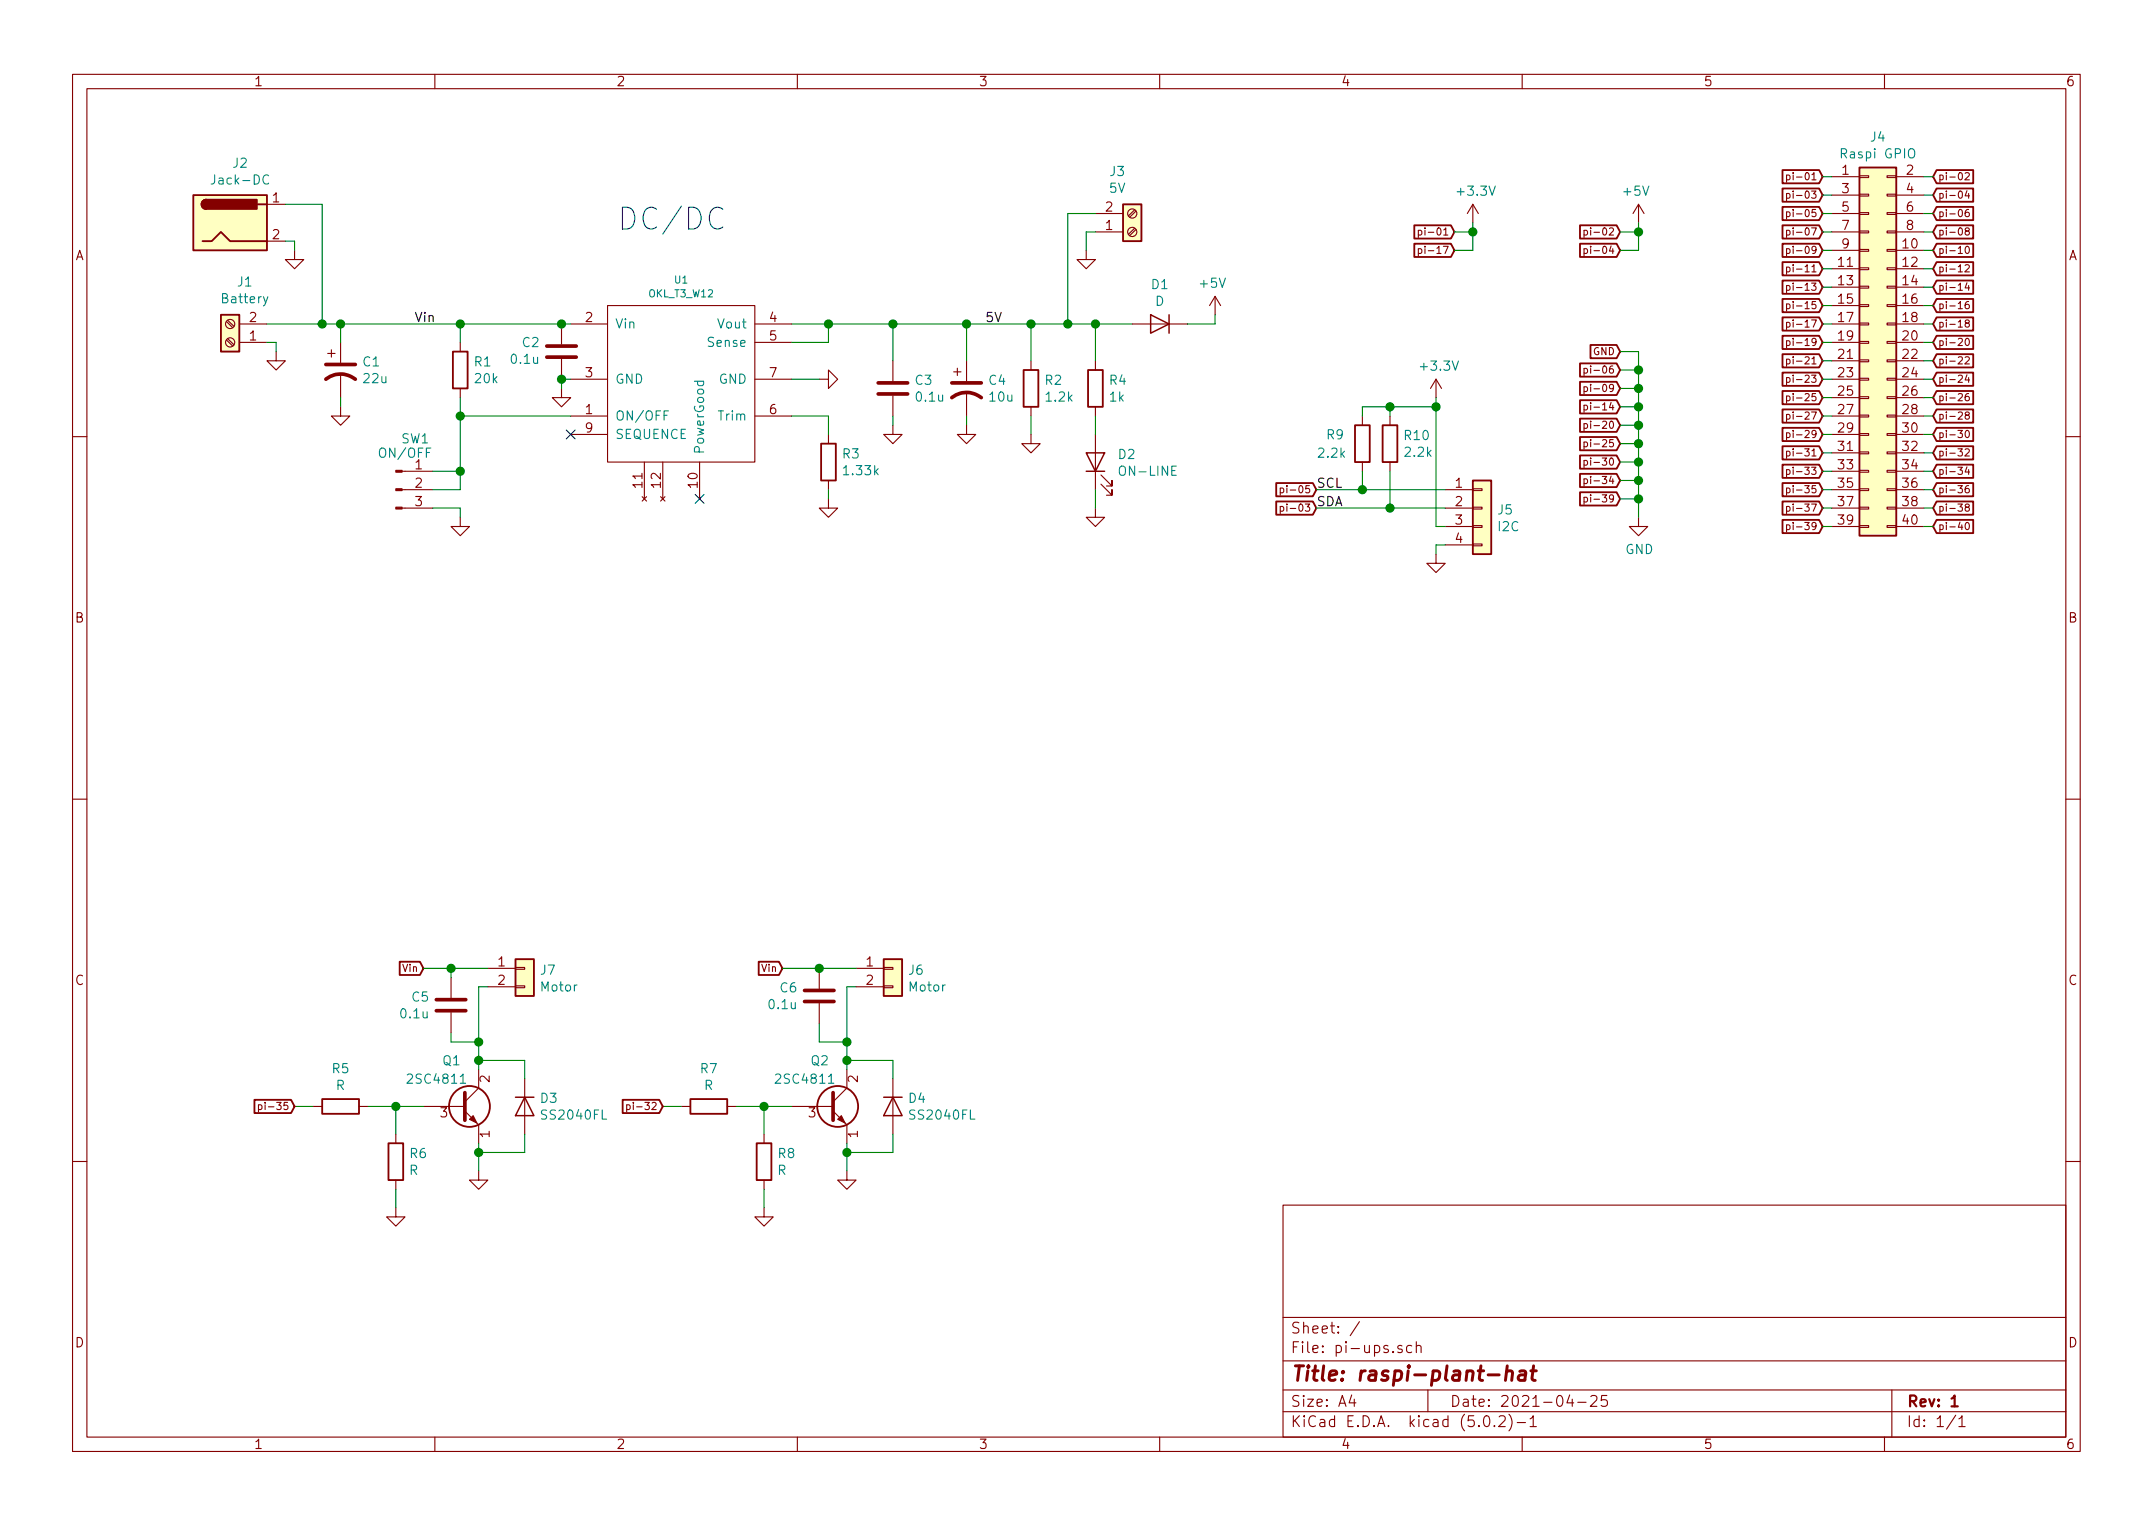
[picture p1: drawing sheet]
EESchema Schematic File Version 4
LIBS:pi-ups-cache
EELAYER 26 0
EELAYER END
$Descr A4 11693 8268
encoding utf-8
Sheet 1 1
Title "raspi-plant-hat"
Date "2021-04-25"
Rev "1"
Comp ""
Comment1 ""
Comment2 ""
Comment3 ""
Comment4 ""
$EndDescr
$Comp
L Connector_Generic:Conn_02x20_Odd_Even J4
U 1 1
P 10150 1850
F 0 "J4" H 10200 2967 50  0000 C CNN
F 1 "Raspi GPIO" H 10200 2876 50  0000 C CNN
F 2 "Pin_Headers:Pin_Header_Straight_2x20_Pitch2.54mm" H 10150 1850 50  0001 C CNN
F 3 "~" H 10150 1850 50  0001 C CNN
	1    10150 1850
	1    0    0    -1  
$EndComp
Text GLabel 9900 950  0    39   Input ~ 0
pi-01
Text GLabel 9900 1050 0    39   Input ~ 0
pi-03
Wire Wire Line
	9900 950  9950 950 
Wire Wire Line
	9950 1050 9900 1050
Text GLabel 9900 1150 0    39   Input ~ 0
pi-05
Wire Wire Line
	9950 1150 9900 1150
Text GLabel 9900 1250 0    39   Input ~ 0
pi-07
Wire Wire Line
	9950 1250 9900 1250
Text GLabel 9900 1350 0    39   Input ~ 0
pi-09
Wire Wire Line
	9950 1350 9900 1350
Text GLabel 9900 1450 0    39   Input ~ 0
pi-11
Wire Wire Line
	9950 1450 9900 1450
Text GLabel 9900 1550 0    39   Input ~ 0
pi-13
Wire Wire Line
	9950 1550 9900 1550
Text GLabel 9900 1650 0    39   Input ~ 0
pi-15
Wire Wire Line
	9950 1650 9900 1650
Text GLabel 9900 1750 0    39   Input ~ 0
pi-17
Wire Wire Line
	9950 1750 9900 1750
Text GLabel 9900 1850 0    39   Input ~ 0
pi-19
Wire Wire Line
	9950 1850 9900 1850
Text GLabel 9900 1950 0    39   Input ~ 0
pi-21
Wire Wire Line
	9950 1950 9900 1950
Text GLabel 9900 2050 0    39   Input ~ 0
pi-23
Wire Wire Line
	9950 2050 9900 2050
Text GLabel 9900 2150 0    39   Input ~ 0
pi-25
Wire Wire Line
	9950 2150 9900 2150
Text GLabel 9900 2250 0    39   Input ~ 0
pi-27
Wire Wire Line
	9950 2250 9900 2250
Text GLabel 9900 2350 0    39   Input ~ 0
pi-29
Wire Wire Line
	9950 2350 9900 2350
Text GLabel 9900 2450 0    39   Input ~ 0
pi-31
Wire Wire Line
	9950 2450 9900 2450
Text GLabel 9900 2550 0    39   Input ~ 0
pi-33
Wire Wire Line
	9950 2550 9900 2550
Text GLabel 9900 2650 0    39   Input ~ 0
pi-35
Wire Wire Line
	9950 2650 9900 2650
Text GLabel 9900 2750 0    39   Input ~ 0
pi-37
Wire Wire Line
	9950 2750 9900 2750
Text GLabel 9900 2850 0    39   Input ~ 0
pi-39
Wire Wire Line
	9950 2850 9900 2850
Text GLabel 10500 950  2    39   Input ~ 0
pi-02
Text GLabel 10500 1050 2    39   Input ~ 0
pi-04
Wire Wire Line
	10500 950  10450 950 
Wire Wire Line
	10450 1050 10500 1050
Text GLabel 10500 1150 2    39   Input ~ 0
pi-06
Wire Wire Line
	10450 1150 10500 1150
Text GLabel 10500 1250 2    39   Input ~ 0
pi-08
Wire Wire Line
	10450 1250 10500 1250
Text GLabel 10500 1350 2    39   Input ~ 0
pi-10
Wire Wire Line
	10450 1350 10500 1350
Text GLabel 10500 1450 2    39   Input ~ 0
pi-12
Wire Wire Line
	10450 1450 10500 1450
Text GLabel 10500 1550 2    39   Input ~ 0
pi-14
Wire Wire Line
	10450 1550 10500 1550
Text GLabel 10500 1650 2    39   Input ~ 0
pi-16
Wire Wire Line
	10450 1650 10500 1650
Text GLabel 10500 1750 2    39   Input ~ 0
pi-18
Wire Wire Line
	10450 1750 10500 1750
Text GLabel 10500 1850 2    39   Input ~ 0
pi-20
Wire Wire Line
	10450 1850 10500 1850
Text GLabel 10500 1950 2    39   Input ~ 0
pi-22
Wire Wire Line
	10450 1950 10500 1950
Text GLabel 10500 2050 2    39   Input ~ 0
pi-24
Wire Wire Line
	10450 2050 10500 2050
Text GLabel 10500 2150 2    39   Input ~ 0
pi-26
Wire Wire Line
	10450 2150 10500 2150
Text GLabel 10500 2250 2    39   Input ~ 0
pi-28
Wire Wire Line
	10450 2250 10500 2250
Text GLabel 10500 2350 2    39   Input ~ 0
pi-30
Wire Wire Line
	10450 2350 10500 2350
Text GLabel 10500 2450 2    39   Input ~ 0
pi-32
Wire Wire Line
	10450 2450 10500 2450
Text GLabel 10500 2550 2    39   Input ~ 0
pi-34
Wire Wire Line
	10450 2550 10500 2550
Text GLabel 10500 2650 2    39   Input ~ 0
pi-36
Wire Wire Line
	10450 2650 10500 2650
Text GLabel 10500 2750 2    39   Input ~ 0
pi-38
Wire Wire Line
	10450 2750 10500 2750
Text GLabel 10500 2850 2    39   Input ~ 0
pi-40
Wire Wire Line
	10450 2850 10500 2850
$Comp
L power:+5V #PWR05
U 1 1
P 8900 1200
F 0 "#PWR05" H 8900 1050 50  0001 C CNN
F 1 "+5V" H 8915 1373 50  0000 C CNN
F 2 "" H 8900 1200 50  0001 C CNN
F 3 "" H 8900 1200 50  0001 C CNN
	1    8900 1200
	-1   0    0    -1  
$EndComp
$Comp
L power:GND #PWR03
U 1 1
P 8900 2800
F 0 "#PWR03" H 8900 2550 50  0001 C CNN
F 1 "GND" H 8905 2627 50  0000 C CNN
F 2 "" H 8900 2800 50  0001 C CNN
F 3 "" H 8900 2800 50  0001 C CNN
	1    8900 2800
	1    0    0    -1  
$EndComp
$Comp
L power:+3.3V #PWR02
U 1 1
P 8000 1200
F 0 "#PWR02" H 8000 1050 50  0001 C CNN
F 1 "+3.3V" H 8015 1373 50  0000 C CNN
F 2 "" H 8000 1200 50  0001 C CNN
F 3 "" H 8000 1200 50  0001 C CNN
	1    8000 1200
	1    0    0    -1  
$EndComp
Text GLabel 7900 1250 0    39   Input ~ 0
pi-01
Text GLabel 7900 1350 0    39   Input ~ 0
pi-17
Text GLabel 8800 1250 0    39   Input ~ 0
pi-02
Text GLabel 8800 1350 0    39   Input ~ 0
pi-04
Text GLabel 8800 2100 0    39   Input ~ 0
pi-09
Text GLabel 8800 2200 0    39   Input ~ 0
pi-14
Text GLabel 8800 2300 0    39   Input ~ 0
pi-20
Text GLabel 8800 2400 0    39   Input ~ 0
pi-25
Text GLabel 8800 2500 0    39   Input ~ 0
pi-30
Text GLabel 8800 2600 0    39   Input ~ 0
pi-34
Text GLabel 8800 2700 0    39   Input ~ 0
pi-39
Wire Wire Line
	8900 2000 8800 2000
Wire Wire Line
	8800 2100 8900 2100
Connection ~ 8900 2100
Wire Wire Line
	8900 2100 8900 2000
Wire Wire Line
	8900 2200 8800 2200
Connection ~ 8900 2200
Wire Wire Line
	8900 2200 8900 2100
Wire Wire Line
	8800 2300 8900 2300
Connection ~ 8900 2300
Wire Wire Line
	8900 2300 8900 2200
Wire Wire Line
	8800 2400 8900 2400
Connection ~ 8900 2400
Wire Wire Line
	8900 2400 8900 2300
Wire Wire Line
	8800 2500 8900 2500
Connection ~ 8900 2500
Wire Wire Line
	8900 2500 8900 2400
Wire Wire Line
	8800 2600 8900 2600
Connection ~ 8900 2600
Wire Wire Line
	8900 2600 8900 2500
Connection ~ 8900 2700
Wire Wire Line
	8900 2700 8900 2600
Wire Wire Line
	8800 2700 8900 2700
Wire Wire Line
	8900 2700 8900 2800
Wire Wire Line
	7900 1250 8000 1250
Wire Wire Line
	8000 1250 8000 1200
Wire Wire Line
	8000 1250 8000 1350
Wire Wire Line
	8000 1350 7900 1350
Connection ~ 8000 1250
Wire Wire Line
	8900 1200 8900 1250
Wire Wire Line
	8900 1350 8800 1350
Wire Wire Line
	8800 1250 8900 1250
Connection ~ 8900 1250
Wire Wire Line
	8900 1250 8900 1350
$Comp
L Connector:Screw_Terminal_01x02 J1
U 1 1
P 1250 1850
F 0 "J1" H 1170 1525 50  0000 C CNN
F 1 "Battery" H 1170 1616 50  0000 C CNN
F 2 "Connectors_Terminal_Blocks:TerminalBlock_Pheonix_MKDS1.5-2pol" H 1250 1850 50  0001 C CNN
F 3 "~" H 1250 1850 50  0001 C CNN
	1    1250 1850
	-1   0    0    1   
$EndComp
$Comp
L pi-ups-rescue:OKL_T3_W12-murata_dcdc U1
U 1 1
P 3700 1900
F 0 "U1" H 3700 2291 39  0000 C CNN
F 1 "OKL_T3_W12" H 3700 2216 39  0000 C CNN
F 2 "murata_dcdc:OKL_T3_W12" H 3700 1900 39  0001 C CNN
F 3 "" H 3700 1900 39  0001 C CNN
	1    3700 1900
	1    0    0    -1  
$EndComp
$Comp
L Device:R R3
U 1 1
P 4500 2500
F 0 "R3" H 4570 2546 50  0000 L CNN
F 1 "1.33k" H 4570 2455 50  0000 L CNN
F 2 "Resistor_SMD:R_0603_1608Metric" V 4430 2500 50  0001 C CNN
F 3 "~" H 4500 2500 50  0001 C CNN
	1    4500 2500
	1    0    0    -1  
$EndComp
Wire Wire Line
	4500 2350 4500 2250
Wire Wire Line
	4500 2250 4300 2250
$Comp
L power:GND #PWR012
U 1 1
P 4500 2700
F 0 "#PWR012" H 4500 2450 50  0001 C CNN
F 1 "GND" H 4505 2527 50  0001 C CNN
F 2 "" H 4500 2700 50  0001 C CNN
F 3 "" H 4500 2700 50  0001 C CNN
	1    4500 2700
	1    0    0    -1  
$EndComp
Wire Wire Line
	4500 2700 4500 2650
$Comp
L power:GND #PWR011
U 1 1
P 4450 2050
F 0 "#PWR011" H 4450 1800 50  0001 C CNN
F 1 "GND" V 4455 1922 50  0001 R CNN
F 2 "" H 4450 2050 50  0001 C CNN
F 3 "" H 4450 2050 50  0001 C CNN
	1    4450 2050
	0    -1   -1   0   
$EndComp
$Comp
L power:GND #PWR07
U 1 1
P 3050 2100
F 0 "#PWR07" H 3050 1850 50  0001 C CNN
F 1 "GND" V 3055 1972 50  0001 R CNN
F 2 "" H 3050 2100 50  0001 C CNN
F 3 "" H 3050 2100 50  0001 C CNN
	1    3050 2100
	1    0    0    -1  
$EndComp
Wire Wire Line
	4300 2050 4450 2050
$Comp
L power:GND #PWR01
U 1 1
P 1500 1900
F 0 "#PWR01" H 1500 1650 50  0001 C CNN
F 1 "GND" H 1505 1727 50  0001 C CNN
F 2 "" H 1500 1900 50  0001 C CNN
F 3 "" H 1500 1900 50  0001 C CNN
	1    1500 1900
	1    0    0    -1  
$EndComp
Wire Wire Line
	1450 1850 1500 1850
Wire Wire Line
	1500 1850 1500 1900
$Comp
L power:+5V #PWR013
U 1 1
P 6600 1700
F 0 "#PWR013" H 6600 1550 50  0001 C CNN
F 1 "+5V" H 6615 1873 50  0000 C CNN
F 2 "" H 6600 1700 50  0001 C CNN
F 3 "" H 6600 1700 50  0001 C CNN
	1    6600 1700
	-1   0    0    -1  
$EndComp
Wire Wire Line
	6600 1700 6600 1750
$Comp
L power:GND #PWR06
U 1 1
P 2500 2800
F 0 "#PWR06" H 2500 2550 50  0001 C CNN
F 1 "GND" V 2505 2672 50  0001 R CNN
F 2 "" H 2500 2800 50  0001 C CNN
F 3 "" H 2500 2800 50  0001 C CNN
	1    2500 2800
	1    0    0    -1  
$EndComp
$Comp
L Device:C C2
U 1 1
P 3050 1900
F 0 "C2" H 2935 1854 50  0000 R CNN
F 1 "0.1u" H 2935 1945 50  0000 R CNN
F 2 "Capacitor_SMD:C_0603_1608Metric" H 3088 1750 50  0001 C CNN
F 3 "~" H 3050 1900 50  0001 C CNN
	1    3050 1900
	1    0    0    1   
$EndComp
$Comp
L Device:C C3
U 1 1
P 4850 2100
F 0 "C3" H 4965 2146 50  0000 L CNN
F 1 "0.1u" H 4965 2055 50  0000 L CNN
F 2 "Capacitor_SMD:C_0603_1608Metric" H 4888 1950 50  0001 C CNN
F 3 "~" H 4850 2100 50  0001 C CNN
	1    4850 2100
	1    0    0    -1  
$EndComp
Wire Wire Line
	4850 1950 4850 1750
$Comp
L power:GND #PWR08
U 1 1
P 4850 2300
F 0 "#PWR08" H 4850 2050 50  0001 C CNN
F 1 "GND" V 4855 2172 50  0001 R CNN
F 2 "" H 4850 2300 50  0001 C CNN
F 3 "" H 4850 2300 50  0001 C CNN
	1    4850 2300
	1    0    0    -1  
$EndComp
Wire Wire Line
	4850 2250 4850 2300
$Comp
L Device:R R2
U 1 1
P 5600 2100
F 0 "R2" H 5670 2146 50  0000 L CNN
F 1 "1.2k" H 5670 2055 50  0000 L CNN
F 2 "Resistor_SMD:R_0603_1608Metric" V 5530 2100 50  0001 C CNN
F 3 "~" H 5600 2100 50  0001 C CNN
	1    5600 2100
	1    0    0    -1  
$EndComp
Wire Wire Line
	5600 2250 5600 2350
$Comp
L power:GND #PWR010
U 1 1
P 5600 2350
F 0 "#PWR010" H 5600 2100 50  0001 C CNN
F 1 "GND" V 5605 2222 50  0001 R CNN
F 2 "" H 5600 2350 50  0001 C CNN
F 3 "" H 5600 2350 50  0001 C CNN
	1    5600 2350
	1    0    0    -1  
$EndComp
NoConn ~ 3100 2350
$Comp
L Device:CP1 C1
U 1 1
P 1850 2000
F 0 "C1" H 1965 2046 50  0000 L CNN
F 1 "22u" H 1965 1955 50  0000 L CNN
F 2 "Capacitors_THT:CP_Radial_D5.0mm_P2.50mm" H 1850 2000 50  0001 C CNN
F 3 "~" H 1850 2000 50  0001 C CNN
	1    1850 2000
	1    0    0    -1  
$EndComp
Wire Wire Line
	1450 1750 1750 1750
Connection ~ 1850 1750
Wire Wire Line
	1850 1750 1850 1850
Wire Wire Line
	1850 2150 1850 2200
$Comp
L power:GND #PWR04
U 1 1
P 1850 2200
F 0 "#PWR04" H 1850 1950 50  0001 C CNN
F 1 "GND" H 1855 2027 50  0001 C CNN
F 2 "" H 1850 2200 50  0001 C CNN
F 3 "" H 1850 2200 50  0001 C CNN
	1    1850 2200
	1    0    0    -1  
$EndComp
$Comp
L Device:D D1
U 1 1
P 6300 1750
F 0 "D1" H 6300 1966 50  0000 C CNN
F 1 "D" H 6300 1875 50  0000 C CNN
F 2 "Diodes_SMD:D_3220" H 6300 1750 50  0001 C CNN
F 3 "~" H 6300 1750 50  0001 C CNN
	1    6300 1750
	-1   0    0    -1  
$EndComp
Wire Wire Line
	5600 1950 5600 1750
$Comp
L Device:CP1 C4
U 1 1
P 5250 2100
F 0 "C4" H 5365 2146 50  0000 L CNN
F 1 "10u" H 5365 2055 50  0000 L CNN
F 2 "Capacitors_THT:CP_Radial_D4.0mm_P2.00mm" H 5250 2100 50  0001 C CNN
F 3 "~" H 5250 2100 50  0001 C CNN
	1    5250 2100
	1    0    0    -1  
$EndComp
Wire Wire Line
	5250 1950 5250 1750
Wire Wire Line
	5250 2250 5250 2300
$Comp
L power:GND #PWR09
U 1 1
P 5250 2300
F 0 "#PWR09" H 5250 2050 50  0001 C CNN
F 1 "GND" V 5255 2172 50  0001 R CNN
F 2 "" H 5250 2300 50  0001 C CNN
F 3 "" H 5250 2300 50  0001 C CNN
	1    5250 2300
	1    0    0    -1  
$EndComp
$Comp
L power:GND #PWR014
U 1 1
P 5950 2750
F 0 "#PWR014" H 5950 2500 50  0001 C CNN
F 1 "GND" H 5955 2577 50  0001 C CNN
F 2 "" H 5950 2750 50  0001 C CNN
F 3 "" H 5950 2750 50  0001 C CNN
	1    5950 2750
	1    0    0    -1  
$EndComp
$Comp
L Device:R R4
U 1 1
P 5950 2100
F 0 "R4" H 6020 2146 50  0000 L CNN
F 1 "1k" H 6020 2055 50  0000 L CNN
F 2 "Resistor_SMD:R_0603_1608Metric" V 5880 2100 50  0001 C CNN
F 3 "~" H 5950 2100 50  0001 C CNN
	1    5950 2100
	1    0    0    -1  
$EndComp
$Comp
L Device:LED D2
U 1 1
P 5950 2500
F 0 "D2" V 5988 2382 50  0000 R CNN
F 1 "ON-LINE" V 5897 2382 50  0000 R CNN
F 2 "Capacitors_SMD:C_0603" H 5950 2500 50  0001 C CNN
F 3 "~" H 5950 2500 50  0001 C CNN
	1    5950 2500
	0    -1   -1   0   
$EndComp
Wire Wire Line
	5950 2750 5950 2650
Wire Wire Line
	5950 2350 5950 2250
Wire Wire Line
	4300 1750 4500 1750
Wire Wire Line
	1850 1750 2500 1750
$Comp
L Device:R R1
U 1 1
P 2500 2000
F 0 "R1" H 2570 2046 50  0000 L CNN
F 1 "20k" H 2570 1955 50  0000 L CNN
F 2 "Resistor_SMD:R_0603_1608Metric" V 2430 2000 50  0001 C CNN
F 3 "~" H 2500 2000 50  0001 C CNN
	1    2500 2000
	1    0    0    -1  
$EndComp
Connection ~ 2500 1750
Wire Wire Line
	2500 1750 3050 1750
Wire Wire Line
	2500 2150 2500 2250
Wire Wire Line
	2500 2250 3100 2250
Wire Wire Line
	3100 2050 3050 2050
Connection ~ 3050 1750
Wire Wire Line
	3050 1750 3100 1750
Wire Wire Line
	5950 1750 6150 1750
Wire Wire Line
	5950 1750 5950 1950
Text Notes 3350 1250 0    118  ~ 0
DC/DC
$Comp
L Connector:Screw_Terminal_01x02 J3
U 1 1
P 6150 1250
F 0 "J3" H 6069 925 50  0000 C CNN
F 1 "5V" H 6069 1016 50  0000 C CNN
F 2 "Connectors_Terminal_Blocks:TerminalBlock_Pheonix_MKDS1.5-2pol" H 6150 1250 50  0001 C CNN
F 3 "~" H 6150 1250 50  0001 C CNN
	1    6150 1250
	1    0    0    1   
$EndComp
$Comp
L power:GND #PWR0101
U 1 1
P 5900 1350
F 0 "#PWR0101" H 5900 1100 50  0001 C CNN
F 1 "GND" H 5905 1177 50  0001 C CNN
F 2 "" H 5900 1350 50  0001 C CNN
F 3 "" H 5900 1350 50  0001 C CNN
	1    5900 1350
	1    0    0    -1  
$EndComp
Wire Wire Line
	5950 1250 5900 1250
Wire Wire Line
	5900 1250 5900 1350
$Comp
L Connector:Conn_01x03_Male SW1
U 1 1
P 2150 2650
F 0 "SW1" H 2256 2928 50  0000 C CNN
F 1 "ON/OFF" H 2200 2850 50  0000 C CNN
F 2 "Pin_Headers:Pin_Header_Straight_1x03_Pitch2.54mm" H 2150 2650 50  0001 C CNN
F 3 "~" H 2150 2650 50  0001 C CNN
	1    2150 2650
	1    0    0    -1  
$EndComp
Wire Wire Line
	2350 2750 2500 2750
Wire Wire Line
	2500 2750 2500 2800
Wire Wire Line
	2500 2650 2500 2550
Connection ~ 2500 2250
Wire Wire Line
	2350 2650 2500 2650
Wire Wire Line
	2500 1750 2500 1850
Wire Wire Line
	2350 2550 2500 2550
Connection ~ 2500 2550
Wire Wire Line
	2500 2550 2500 2250
Wire Wire Line
	6450 1750 6600 1750
Wire Wire Line
	4300 1850 4500 1850
Wire Wire Line
	4500 1850 4500 1750
Connection ~ 4500 1750
$Comp
L Connector:Jack-DC J2
U 1 1
P 1250 1200
F 0 "J2" H 1305 1525 50  0000 C CNN
F 1 "Jack-DC" H 1305 1434 50  0000 C CNN
F 2 "Connector_BarrelJack:BarrelJack_Horizontal" H 1300 1160 50  0001 C CNN
F 3 "~" H 1300 1160 50  0001 C CNN
	1    1250 1200
	1    0    0    -1  
$EndComp
$Comp
L power:GND #PWR0103
U 1 1
P 1600 1350
F 0 "#PWR0103" H 1600 1100 50  0001 C CNN
F 1 "GND" H 1605 1177 50  0001 C CNN
F 2 "" H 1600 1350 50  0001 C CNN
F 3 "" H 1600 1350 50  0001 C CNN
	1    1600 1350
	1    0    0    -1  
$EndComp
Wire Wire Line
	1550 1300 1600 1300
Wire Wire Line
	1600 1300 1600 1350
Wire Wire Line
	1550 1100 1750 1100
Wire Wire Line
	1750 1100 1750 1750
Connection ~ 1750 1750
Wire Wire Line
	1750 1750 1850 1750
NoConn ~ 3800 2700
Text GLabel 8800 2000 0    39   Input ~ 0
pi-06
Text GLabel 8800 1900 0    39   Input ~ 0
GND
Wire Wire Line
	8800 1900 8900 1900
Wire Wire Line
	8900 1900 8900 2000
Connection ~ 8900 2000
Text Label 5350 1750 0    50   ~ 0
5V
Text Label 2250 1750 0    50   ~ 0
Vin
$Comp
L Device:Q_NPN_ECB Q2
U 1 1
P 4500 6000
F 0 "Q2" H 4400 6250 50  0000 L CNN
F 1 "2SC4811" H 4200 6150 50  0000 L CNN
F 2 "Package_TO_SOT_THT:TO-220-3_Vertical" H 4700 6100 50  0001 C CNN
F 3 "~" H 4500 6000 50  0001 C CNN
	1    4500 6000
	1    0    0    -1  
$EndComp
$Comp
L power:GND #PWR018
U 1 1
P 4600 6350
F 0 "#PWR018" H 4600 6100 50  0001 C CNN
F 1 "GND" H 4605 6177 50  0001 C CNN
F 2 "" H 4600 6350 50  0001 C CNN
F 3 "" H 4600 6350 50  0001 C CNN
	1    4600 6350
	1    0    0    -1  
$EndComp
Text GLabel 4250 5250 0    39   Input ~ 0
Vin
Wire Wire Line
	4250 5250 4450 5250
Wire Wire Line
	4600 5800 4600 5750
Wire Wire Line
	4600 5350 4650 5350
Wire Wire Line
	4600 6200 4600 6250
$Comp
L Device:R R7
U 1 1
P 3850 6000
F 0 "R7" V 3643 6000 50  0000 C CNN
F 1 "R" V 3734 6000 50  0000 C CNN
F 2 "Resistor_SMD:R_0603_1608Metric" V 3780 6000 50  0001 C CNN
F 3 "~" H 3850 6000 50  0001 C CNN
	1    3850 6000
	0    1    1    0   
$EndComp
$Comp
L Device:R R8
U 1 1
P 4150 6300
F 0 "R8" H 4220 6346 50  0000 L CNN
F 1 "R" H 4220 6255 50  0000 L CNN
F 2 "Resistor_SMD:R_0603_1608Metric" V 4080 6300 50  0001 C CNN
F 3 "~" H 4150 6300 50  0001 C CNN
	1    4150 6300
	1    0    0    -1  
$EndComp
$Comp
L power:GND #PWR017
U 1 1
P 4150 6550
F 0 "#PWR017" H 4150 6300 50  0001 C CNN
F 1 "GND" H 4155 6377 50  0001 C CNN
F 2 "" H 4150 6550 50  0001 C CNN
F 3 "" H 4150 6550 50  0001 C CNN
	1    4150 6550
	1    0    0    -1  
$EndComp
Wire Wire Line
	4150 6550 4150 6450
Wire Wire Line
	4150 6150 4150 6000
Wire Wire Line
	4300 6000 4150 6000
Connection ~ 4150 6000
$Comp
L Connector_Generic:Conn_01x02 J6
U 1 1
P 4850 5250
F 0 "J6" H 4930 5242 50  0000 L CNN
F 1 "Motor" H 4930 5151 50  0000 L CNN
F 2 "Connector_JST:JST_XH_B02B-XH-A_1x02_P2.50mm_Vertical" H 4850 5250 50  0001 C CNN
F 3 "~" H 4850 5250 50  0001 C CNN
	1    4850 5250
	1    0    0    -1  
$EndComp
$Comp
L Connector_Generic:Conn_01x04 J5
U 1 1
P 8050 2750
F 0 "J5" H 8130 2742 50  0000 L CNN
F 1 "I2C" H 8130 2651 50  0000 L CNN
F 2 "Connector_JST:JST_XH_B04B-XH-A_1x04_P2.50mm_Vertical" H 8050 2750 50  0001 C CNN
F 3 "~" H 8050 2750 50  0001 C CNN
	1    8050 2750
	1    0    0    -1  
$EndComp
Text GLabel 7150 2650 0    39   Input ~ 0
pi-05
Text GLabel 7150 2750 0    39   Input ~ 0
pi-03
Wire Wire Line
	7850 2650 7400 2650
Text Label 7150 2650 0    50   ~ 0
SCL
Text Label 7150 2750 0    50   ~ 0
SDA
$Comp
L power:+3.3V #PWR019
U 1 1
P 7800 2150
F 0 "#PWR019" H 7800 2000 50  0001 C CNN
F 1 "+3.3V" H 7815 2323 50  0000 C CNN
F 2 "" H 7800 2150 50  0001 C CNN
F 3 "" H 7800 2150 50  0001 C CNN
	1    7800 2150
	1    0    0    -1  
$EndComp
Wire Wire Line
	7800 2150 7800 2200
Wire Wire Line
	7800 2850 7850 2850
$Comp
L power:GND #PWR020
U 1 1
P 7800 3000
F 0 "#PWR020" H 7800 2750 50  0001 C CNN
F 1 "GND" H 7805 2827 50  0001 C CNN
F 2 "" H 7800 3000 50  0001 C CNN
F 3 "" H 7800 3000 50  0001 C CNN
	1    7800 3000
	1    0    0    -1  
$EndComp
Wire Wire Line
	7800 3000 7800 2950
Wire Wire Line
	7800 2950 7850 2950
Wire Wire Line
	3600 6000 3700 6000
Wire Wire Line
	4000 6000 4150 6000
$Comp
L Device:Q_NPN_ECB Q1
U 1 1
P 2500 6000
F 0 "Q1" H 2400 6250 50  0000 L CNN
F 1 "2SC4811" H 2200 6150 50  0000 L CNN
F 2 "Package_TO_SOT_THT:TO-220-3_Vertical" H 2700 6100 50  0001 C CNN
F 3 "~" H 2500 6000 50  0001 C CNN
	1    2500 6000
	1    0    0    -1  
$EndComp
$Comp
L power:GND #PWR016
U 1 1
P 2600 6350
F 0 "#PWR016" H 2600 6100 50  0001 C CNN
F 1 "GND" H 2605 6177 50  0001 C CNN
F 2 "" H 2600 6350 50  0001 C CNN
F 3 "" H 2600 6350 50  0001 C CNN
	1    2600 6350
	1    0    0    -1  
$EndComp
Text GLabel 2300 5250 0    39   Input ~ 0
Vin
Wire Wire Line
	2300 5250 2450 5250
Wire Wire Line
	2600 5800 2600 5750
Wire Wire Line
	2600 5350 2650 5350
Wire Wire Line
	2600 6200 2600 6250
$Comp
L Device:R R5
U 1 1
P 1850 6000
F 0 "R5" V 1643 6000 50  0000 C CNN
F 1 "R" V 1734 6000 50  0000 C CNN
F 2 "Resistor_SMD:R_0603_1608Metric" V 1780 6000 50  0001 C CNN
F 3 "~" H 1850 6000 50  0001 C CNN
	1    1850 6000
	0    1    1    0   
$EndComp
$Comp
L Device:R R6
U 1 1
P 2150 6300
F 0 "R6" H 2220 6346 50  0000 L CNN
F 1 "R" H 2220 6255 50  0000 L CNN
F 2 "Resistor_SMD:R_0603_1608Metric" V 2080 6300 50  0001 C CNN
F 3 "~" H 2150 6300 50  0001 C CNN
	1    2150 6300
	1    0    0    -1  
$EndComp
$Comp
L power:GND #PWR015
U 1 1
P 2150 6550
F 0 "#PWR015" H 2150 6300 50  0001 C CNN
F 1 "GND" H 2155 6377 50  0001 C CNN
F 2 "" H 2150 6550 50  0001 C CNN
F 3 "" H 2150 6550 50  0001 C CNN
	1    2150 6550
	1    0    0    -1  
$EndComp
Wire Wire Line
	2150 6550 2150 6450
Wire Wire Line
	2150 6150 2150 6000
Wire Wire Line
	2300 6000 2150 6000
Connection ~ 2150 6000
$Comp
L Connector_Generic:Conn_01x02 J7
U 1 1
P 2850 5250
F 0 "J7" H 2930 5242 50  0000 L CNN
F 1 "Motor" H 2930 5151 50  0000 L CNN
F 2 "Connector_JST:JST_XH_B02B-XH-A_1x02_P2.50mm_Vertical" H 2850 5250 50  0001 C CNN
F 3 "~" H 2850 5250 50  0001 C CNN
	1    2850 5250
	1    0    0    -1  
$EndComp
Wire Wire Line
	1600 6000 1700 6000
Wire Wire Line
	2000 6000 2150 6000
Connection ~ 5950 1750
Wire Wire Line
	4500 1750 4850 1750
Connection ~ 5600 1750
Wire Wire Line
	5600 1750 5800 1750
Connection ~ 5250 1750
Wire Wire Line
	5250 1750 5600 1750
Connection ~ 4850 1750
Wire Wire Line
	4850 1750 5250 1750
Wire Wire Line
	5950 1150 5800 1150
Wire Wire Line
	5800 1150 5800 1750
Connection ~ 5800 1750
Wire Wire Line
	5800 1750 5950 1750
Wire Wire Line
	3050 2100 3050 2050
Connection ~ 3050 2050
Text GLabel 3600 6000 0    39   Input ~ 0
pi-32
Text GLabel 1600 6000 0    39   Input ~ 0
pi-35
$Comp
L Device:R R9
U 1 1
P 7400 2400
F 0 "R9" H 7200 2450 50  0000 L CNN
F 1 "2.2k" H 7150 2350 50  0000 L CNN
F 2 "Resistor_SMD:R_0603_1608Metric" V 7330 2400 50  0001 C CNN
F 3 "~" H 7400 2400 50  0001 C CNN
	1    7400 2400
	1    0    0    -1  
$EndComp
$Comp
L Device:R R10
U 1 1
P 7550 2400
F 0 "R10" H 7620 2446 50  0000 L CNN
F 1 "2.2k" H 7620 2355 50  0000 L CNN
F 2 "Resistor_SMD:R_0603_1608Metric" V 7480 2400 50  0001 C CNN
F 3 "~" H 7550 2400 50  0001 C CNN
	1    7550 2400
	1    0    0    -1  
$EndComp
Wire Wire Line
	7800 2200 7550 2200
Wire Wire Line
	7400 2200 7400 2250
Connection ~ 7800 2200
Wire Wire Line
	7800 2200 7800 2850
Wire Wire Line
	7550 2250 7550 2200
Connection ~ 7550 2200
Wire Wire Line
	7550 2200 7400 2200
Wire Wire Line
	7400 2550 7400 2650
Connection ~ 7400 2650
Wire Wire Line
	7400 2650 7150 2650
Wire Wire Line
	7550 2550 7550 2750
Wire Wire Line
	7150 2750 7550 2750
Connection ~ 7550 2750
Wire Wire Line
	7550 2750 7850 2750
$Comp
L Device:D D3
U 1 1
P 2850 6000
F 0 "D3" V 2804 5921 50  0000 R CNN
F 1 "SS2040FL" V 2895 5921 50  0000 R CNN
F 2 "Diode_SMD:D_SOD-123F" H 2850 6000 50  0001 C CNN
F 3 "~" H 2850 6000 50  0001 C CNN
	1    2850 6000
	0    -1   1    0   
$EndComp
Wire Wire Line
	2850 5850 2850 5750
Wire Wire Line
	2850 5750 2600 5750
Connection ~ 2600 5750
Wire Wire Line
	2600 5750 2600 5650
Wire Wire Line
	2850 6150 2850 6250
Wire Wire Line
	2850 6250 2600 6250
Connection ~ 2600 6250
Wire Wire Line
	2600 6250 2600 6350
$Comp
L Device:C C5
U 1 1
P 2450 5450
F 0 "C5" H 2565 5496 50  0000 L CNN
F 1 "0.1u" H 2565 5405 50  0000 L CNN
F 2 "Capacitor_SMD:C_0603_1608Metric" H 2488 5300 50  0001 C CNN
F 3 "~" H 2450 5450 50  0001 C CNN
	1    2450 5450
	-1   0    0    -1  
$EndComp
Wire Wire Line
	2450 5250 2450 5300
Connection ~ 2450 5250
Wire Wire Line
	2450 5250 2650 5250
Wire Wire Line
	2450 5600 2450 5650
Wire Wire Line
	2450 5650 2600 5650
Connection ~ 2600 5650
Wire Wire Line
	2600 5650 2600 5350
$Comp
L Device:D D4
U 1 1
P 4850 6000
F 0 "D4" V 4804 5921 50  0000 R CNN
F 1 "SS2040FL" V 4895 5921 50  0000 R CNN
F 2 "Diode_SMD:D_SOD-123F" H 4850 6000 50  0001 C CNN
F 3 "~" H 4850 6000 50  0001 C CNN
	1    4850 6000
	0    -1   1    0   
$EndComp
Wire Wire Line
	4600 6250 4850 6250
Wire Wire Line
	4850 6250 4850 6150
Connection ~ 4600 6250
Wire Wire Line
	4600 6250 4600 6350
Wire Wire Line
	4850 5850 4850 5750
Wire Wire Line
	4850 5750 4600 5750
Connection ~ 4600 5750
Wire Wire Line
	4600 5750 4600 5650
$Comp
L Device:C C6
U 1 1
P 4450 5400
F 0 "C6" H 4565 5446 50  0000 L CNN
F 1 "0.1u" H 4565 5355 50  0000 L CNN
F 2 "Capacitor_SMD:C_0603_1608Metric" H 4488 5250 50  0001 C CNN
F 3 "~" H 4450 5400 50  0001 C CNN
	1    4450 5400
	-1   0    0    -1  
$EndComp
Connection ~ 4450 5250
Wire Wire Line
	4450 5250 4650 5250
Wire Wire Line
	4450 5550 4450 5650
Wire Wire Line
	4450 5650 4600 5650
Connection ~ 4600 5650
Wire Wire Line
	4600 5650 4600 5350
$EndSCHEMATC
